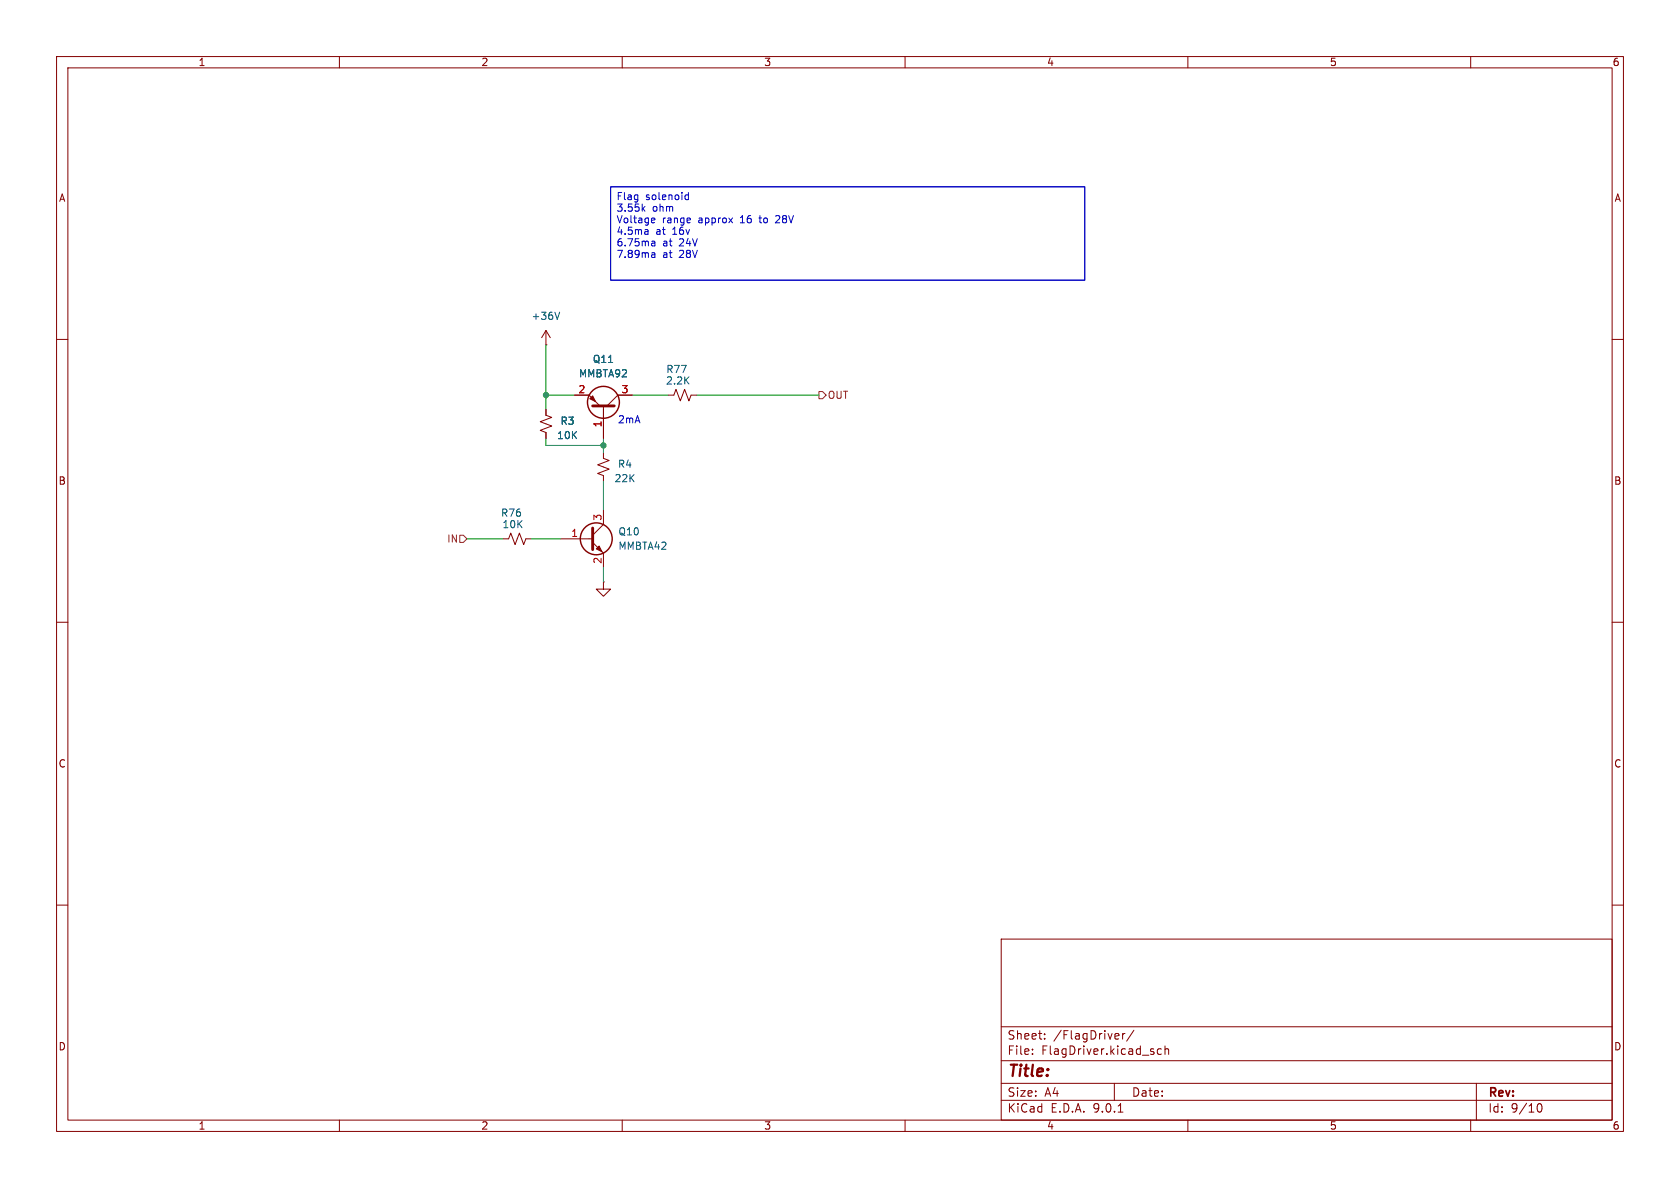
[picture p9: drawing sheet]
<svg xmlns="http://www.w3.org/2000/svg" width="297mm" height="210mm" viewBox="0 0 297 210" stroke-linecap="round" stroke-linejoin="round" font-family="sans-serif">
<g fill="none" stroke="#840000" stroke-width=".18">
<path d="M10 10h277v190h-277zM12 12h273v186h-273zM60 10v2M110 10v2M160 10v2M210 10v2M260 10v2M96.5 58.4v2.6M96.5 58.4l-.7 1.3M96.5 58.4l.8 1.3M10 60h2M96.5 72.4v1l1 .4-2 .7 2 .8-2 .8 1 .4v1"/>
<path d="M96.5 61h.1M101.6 69.9h2.5l1.9 1.9M106.7 71.8v5.7M111.8 69.9h-2.6l-1.9 1.9M118.1 69.9h1l.4-1.1 .8 2.1 .7-2.1 .8 2.1 .4-1h1M285 60h2M88.9 95.3h1l.4-1.1 .8 2.1 .7-2.1 .8 2.1 .4-1h1M99.1 95.3h5.7M104.8 95.9l1.9 1.9v2.5M106.7 80v1l1 .4-2 .8 2 .7-2 .8 1 .4v1M106.7 90.2v2.5l-1.9 1.9M10 110h2"/>
<path d="M106.7 102.9v1.2h1.2l-1.2 1.3-1.3-1.3h1.3M106.7 102.9h.1M285 110h2M10 160h2M177 166h108v32h-108zM285 160h2M60 198v2M110 198v2M160 198v2M177 194.5h108M177 191.5h108M177 187.5h108"/>
<path d="M177 181.5h108M182.5 186.3v.1M182.5 185.5v.1M184.7 183.6v.1M184.7 182.8v.1M197 191.5v3M197.7 196.6h.8M197.7 182.8l.1 .3-.7 .1M198.5 182.7v1M198.9 182.7l-.3 .1-.1 .2M200.5 182.1l-1.3 2M205.3 185.5l-.4-.1-.3 .3v.4l.1 .2h.6"/>
<path d="M206 185.5l.2-.1 .3 .1 .1 .9M206 184.9v1.5M210 198v2M260 198v2M261 191.5v6.5M271.7 195.7l.2-.5 .2-.1a.81 .81 0 0 1 .6 .6 .81 .81 0 0 1-.3 .8h-.4l-.3-.5"/>
</g>
<path d="M104.8 93.3v3.9" fill="none" stroke="#840000" stroke-width=".51"/>
<g fill="none" stroke="#840000" stroke-width=".25">
<circle cx="106.7" cy="71.1" r="2.82"/>
<circle cx="105.4" cy="95.2" r="2.82"/>
</g>
<g fill="#840000" stroke="#840000" stroke-width=".18">
<path d="M105.9 96.5l.5 1-1-.5z"/>
<path d="M104.3 70.5l.5-.5 .5 1z"/>
</g>
<path d="M104.8 71.8h3.8z" fill="#840000" stroke="#840000" stroke-width=".51"/>
<path d="M98.9 55.2l-.4 1.3" fill="none" stroke="#006464" stroke-width=".18"/>
<path d="M144.8 69.2h.6l.6 .7-.6 .6h-.6zM81.3 94.6h.6l.6 .7-.6 .6h-.6z" fill="none" stroke="#725600" stroke-width=".18"/>
<path d="M96.5 69.9h5.1M96.5 77.5v1.2h10.2M96.5 61v11.4M106.7 77.5v2.5M111.8 69.9h6.3M123.2 69.9h21.6M82.5 95.3h6.4M94 95.3h5.1M106.7 85.1v5.1M106.7 100.3v2.6" fill="none" stroke="#009600" stroke-width=".18"/>
<g fill="none" stroke="#0000c2" stroke-width=".18">
<path d="M107.9 33h83.9v16.5h-83.9zM113.7 36.9l.3 .4M114 36.5l-.5 .5M115.4 38.5l.3 .1 .1 .2-.6 .2M115.7 39.3l-.3 .1M121.2 35.2h.5M121.2 34.5h.5M121.7 34v1.3M137.3 38.1l-.2 .1M137.8 38.7l-.7 .7h.7M114.6 40.8v.6M114.6 41.4h-.5"/>
<path d="M114.6 40.9h-.5M115.4 42.6l.3 .1 .1 .8M115.4 44.7h.2l.2 .2v.6M115.8 43.4l-.4 .1M115.8 42.9l-.4 .1M115.8 45.5h-.4M115.8 45h-.4"/>
</g>
<g fill="#009600" stroke="#009600" stroke-width=".18">
<circle cx="106.7" cy="78.7" r=".46"/>
<circle cx="96.5" cy="69.9" r=".46"/>
</g>
<text font-size="2.8" fill="#840000" x="178" y="190.9">Title:</text>
<g font-size="2.1" fill="#840000">
<text x="178" y="184">Sheet:</text>
<text x="186.2" y="184">/FlagDriver/</text>
<text x="178" y="186.7">File:</text>
<text x="184.1" y="186.7">FlagDriver.kicad_sch</text>
<text x="178" y="196.9">KiCad</text>
<text x="178" y="194.1">Size:</text>
<text x="184.7" y="194.1">A4</text>
<text x="185.7" y="196.9">E.D.A.</text>
<text x="193.3" y="196.9">9.0.1</text>
<text x="200" y="194.1">Date:</text>
<text x="263" y="194.3">Rev:</text>
<text x="263" y="196.9">Id:</text>
<text x="267.1" y="196.9">9/10</text>
</g>
<g font-size="1.8" fill="#840000">
<text x="35" y="11.9">1</text>
<text x="85" y="11.9">2</text>
<text x="135" y="11.9">3</text>
<text x="185" y="11.9">4</text>
<text x="235" y="11.9">5</text>
<text x="285" y="11.9">6</text>
<text x="10.3" y="35.9">A</text>
<text x="285.3" y="35.9">A</text>
<text x="10.3" y="85.9">B</text>
<text x="285.3" y="85.9">B</text>
<text x="10.3" y="135.9">C</text>
<text x="285.3" y="135.9">C</text>
<text x="10.3" y="185.9">D</text>
<text x="285.3" y="185.9">D</text>
<text x="35" y="199.9">1</text>
<text x="85" y="199.9">2</text>
<text x="135" y="199.9">3</text>
<text x="185" y="199.9">4</text>
<text x="235" y="199.9">5</text>
<text x="285" y="199.9">6</text>
</g>
<g font-size="1.8" fill="#0000c2">
<text x="108.9" y="35.7">Flag</text>
<text x="114.1" y="35.7">solenoid</text>
<text x="108.9" y="37.7">3.55k</text>
<text x="108.9" y="39.8">Voltage</text>
<text x="108.9" y="41.8">4.5ma</text>
<text x="115.3" y="37.7">ohm</text>
<text x="115.9" y="41.8">at</text>
<text x="117.1" y="39.8">range</text>
<text x="119" y="41.8">16v</text>
<text x="123.6" y="39.8">approx</text>
<text x="131.2" y="39.8">16</text>
<text x="134.8" y="39.8">to</text>
<text x="137.8" y="39.8">28V</text>
<text x="108.9" y="43.9">6.75ma</text>
<text x="108.9" y="45.9">7.89ma</text>
<text x="117.1" y="43.9">at</text>
<text x="117.1" y="45.9">at</text>
<text x="120.2" y="43.9">24V</text>
<text x="120.2" y="45.9">28V</text>
<text x="109.2" y="75">2mA</text>
</g>
<g font-size="1.8" fill="#006464">
<text x="93.9" y="56.7">+36V</text>
<text x="104.7" y="64.4">Q11</text>
<text x="102.3" y="66.9">MMBTA92</text>
<text x="117.6" y="68.2">2.2K</text>
<text x="117.7" y="66.1">R77</text>
<text x="98.4" y="77.8">10K</text>
<text x="99" y="75.3">R3</text>
<text x="109.1" y="82.9">R4</text>
<text x="108.5" y="85.4">22K</text>
<text x="88.5" y="91.5">R76</text>
<text x="88.7" y="93.6">10K</text>
<text x="109.2" y="94.8">Q10</text>
<text x="109.2" y="97.4">MMBTA42</text>
</g>
<g font-size="1.8" fill="#a90000">
<text x="102.2" y="69.6">2</text>
<text x="109.8" y="69.6">3</text>
<text x="106.4" y="75.6" transform="rotate(-90 106.4 75.6)">1</text>
<text x="100.9" y="95">1</text>
<text x="106.4" y="92.1" transform="rotate(-90 106.4 92.1)">3</text>
<text x="106.4" y="99.8" transform="rotate(-90 106.4 99.8)">2</text>
</g>
<g font-size="1.8" fill="#725600">
<text x="146.2" y="70.7">OUT</text>
<text x="79" y="96.1">IN</text>
</g>
</svg>
